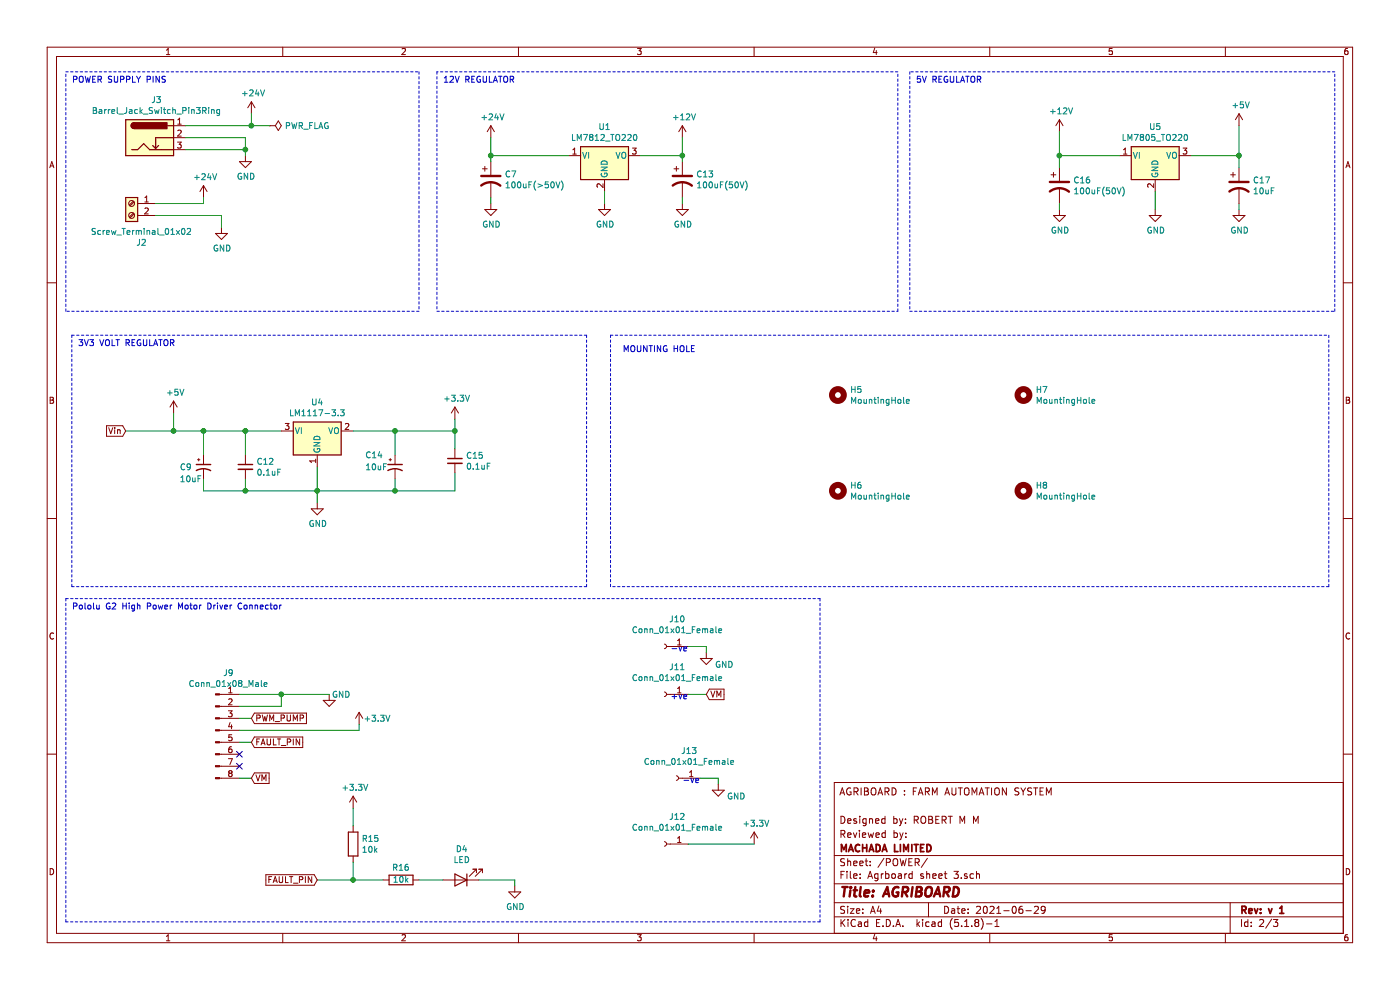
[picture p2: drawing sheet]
EESchema Schematic File Version 4
EELAYER 30 0
EELAYER END
$Descr A4 11693 8268
encoding utf-8
Sheet 2 3
Title "AGRIBOARD  "
Date "2021-06-29"
Rev "v 1"
Comp "MACHADA LIMITED"
Comment1 "Reviewed by:"
Comment2 "Designed by: ROBERT M M"
Comment3 ""
Comment4 "AGRIBOARD : FARM AUTOMATION SYSTEM"
$EndDescr
$Comp
L Regulator_Linear:LM1117-3.3 U?
U 1 1
P 2650 3600
AR Path="/60E186D6" Ref="U?"  Part="1" 
AR Path="/60E453CD/60E186D6" Ref="U4"  Part="1" 
F 0 "U4" H 2650 3842 50  0000 C CNN
F 1 "LM1117-3.3" H 2650 3751 50  0000 C CNN
F 2 "Package_TO_SOT_SMD:SOT-223-3_TabPin2" H 2650 3600 50  0001 C CNN
F 3 "http://www.ti.com/lit/ds/symlink/lm1117.pdf" H 2650 3600 50  0001 C CNN
	1    2650 3600
	1    0    0    -1  
$EndComp
$Comp
L power:GND #PWR?
U 1 1
P 2650 4200
AR Path="/60E186DC" Ref="#PWR?"  Part="1" 
AR Path="/60E453CD/60E186DC" Ref="#PWR021"  Part="1" 
F 0 "#PWR021" H 2650 3950 50  0001 C CNN
F 1 "GND" H 2655 4027 50  0000 C CNN
F 2 "" H 2650 4200 50  0001 C CNN
F 3 "" H 2650 4200 50  0001 C CNN
	1    2650 4200
	1    0    0    -1  
$EndComp
Wire Wire Line
	2350 3600 2050 3600
Wire Wire Line
	3800 3600 3800 3500
$Comp
L power:+3.3V #PWR?
U 1 1
P 3800 3500
AR Path="/60E186E4" Ref="#PWR?"  Part="1" 
AR Path="/60E453CD/60E186E4" Ref="#PWR022"  Part="1" 
F 0 "#PWR022" H 3800 3350 50  0001 C CNN
F 1 "+3.3V" H 3815 3673 50  0000 C CNN
F 2 "" H 3800 3500 50  0001 C CNN
F 3 "" H 3800 3500 50  0001 C CNN
	1    3800 3500
	1    0    0    -1  
$EndComp
Text GLabel 1050 3600 0    50   Input ~ 0
Vin
Text Notes 650  2900 0    50   ~ 0
3V3 VOLT REGULATOR
$Comp
L Device:CP1_Small C?
U 1 1
P 1700 3900
AR Path="/60E186EC" Ref="C?"  Part="1" 
AR Path="/60E453CD/60E186EC" Ref="C9"  Part="1" 
F 0 "C9" H 1500 3900 50  0000 L CNN
F 1 "10uF" H 1500 3800 50  0000 L CNN
F 2 "Capacitor_Tantalum_SMD:CP_EIA-1608-08_AVX-J_Pad1.25x1.05mm_HandSolder" H 1700 3900 50  0001 C CNN
F 3 "~" H 1700 3900 50  0001 C CNN
	1    1700 3900
	1    0    0    -1  
$EndComp
$Comp
L Device:CP1_Small C?
U 1 1
P 3300 3900
AR Path="/60E186F2" Ref="C?"  Part="1" 
AR Path="/60E453CD/60E186F2" Ref="C14"  Part="1" 
F 0 "C14" H 3050 4000 50  0000 L CNN
F 1 "10uF" H 3050 3900 50  0000 L CNN
F 2 "Capacitor_Tantalum_SMD:CP_EIA-1608-08_AVX-J_Pad1.25x1.05mm_HandSolder" H 3300 3900 50  0001 C CNN
F 3 "~" H 3300 3900 50  0001 C CNN
	1    3300 3900
	1    0    0    -1  
$EndComp
Wire Wire Line
	1700 3800 1700 3600
Connection ~ 1700 3600
Wire Wire Line
	1700 4000 1700 4100
Wire Wire Line
	2950 3600 3300 3600
Wire Wire Line
	3300 3600 3300 3800
Wire Wire Line
	3300 4000 3300 4100
Wire Wire Line
	1700 4100 2050 4100
Wire Wire Line
	2650 3900 2650 4100
Connection ~ 2650 4100
Wire Wire Line
	2650 4100 3300 4100
Wire Wire Line
	2650 4200 2650 4100
$Comp
L Device:C_Small C?
U 1 1
P 3800 3850
AR Path="/60E18703" Ref="C?"  Part="1" 
AR Path="/60E453CD/60E18703" Ref="C15"  Part="1" 
F 0 "C15" H 3892 3896 50  0000 L CNN
F 1 "0.1uF" H 3892 3805 50  0000 L CNN
F 2 "Capacitor_SMD:C_0402_1005Metric" H 3800 3850 50  0001 C CNN
F 3 "~" H 3800 3850 50  0001 C CNN
	1    3800 3850
	1    0    0    -1  
$EndComp
$Comp
L Device:C_Small C?
U 1 1
P 2050 3900
AR Path="/60E18709" Ref="C?"  Part="1" 
AR Path="/60E453CD/60E18709" Ref="C12"  Part="1" 
F 0 "C12" H 2142 3946 50  0000 L CNN
F 1 "0.1uF" H 2142 3855 50  0000 L CNN
F 2 "Capacitor_SMD:C_0402_1005Metric" H 2050 3900 50  0001 C CNN
F 3 "~" H 2050 3900 50  0001 C CNN
	1    2050 3900
	1    0    0    -1  
$EndComp
Wire Wire Line
	2050 3800 2050 3600
Connection ~ 2050 3600
Wire Wire Line
	2050 3600 1700 3600
Wire Wire Line
	2050 4000 2050 4100
Connection ~ 2050 4100
Wire Wire Line
	2050 4100 2650 4100
Wire Wire Line
	3800 3950 3800 4100
Wire Wire Line
	3800 4100 3300 4100
Connection ~ 3300 4100
Wire Wire Line
	3800 3750 3800 3600
Wire Wire Line
	3800 3600 3300 3600
Connection ~ 3300 3600
Connection ~ 3800 3600
$Comp
L power:+5V #PWR?
U 1 1
P 1450 3450
AR Path="/60E1871C" Ref="#PWR?"  Part="1" 
AR Path="/60E453CD/60E1871C" Ref="#PWR017"  Part="1" 
F 0 "#PWR017" H 1450 3300 50  0001 C CNN
F 1 "+5V" H 1465 3623 50  0000 C CNN
F 2 "" H 1450 3450 50  0001 C CNN
F 3 "" H 1450 3450 50  0001 C CNN
	1    1450 3450
	1    0    0    -1  
$EndComp
Wire Wire Line
	1450 3450 1450 3600
Connection ~ 1450 3600
Wire Wire Line
	1450 3600 1700 3600
Wire Notes Line
	600  2800 4900 2800
Wire Wire Line
	1050 3600 1450 3600
$Comp
L Connector:Barrel_Jack_Switch_Pin3Ring J3
U 1 1
P 1250 1150
F 0 "J3" H 1307 1467 50  0000 C CNN
F 1 "Barrel_Jack_Switch_Pin3Ring" H 1307 1376 50  0000 C CNN
F 2 "Connector_BarrelJack:BarrelJack_Horizontal" H 1300 1110 50  0001 C CNN
F 3 "~" H 1300 1110 50  0001 C CNN
	1    1250 1150
	1    0    0    -1  
$EndComp
$Comp
L Connector:Screw_Terminal_01x02 J2
U 1 1
P 1100 1700
F 0 "J2" H 1018 1375 50  0000 C CNN
F 1 "Screw_Terminal_01x02" H 1018 1466 50  0000 C CNN
F 2 "TerminalBlock_RND:TerminalBlock_RND_205-00012_1x02_P5.00mm_Horizontal" H 1100 1700 50  0001 C CNN
F 3 "~" H 1100 1700 50  0001 C CNN
	1    1100 1700
	-1   0    0    -1  
$EndComp
$Comp
L power:+24V #PWR05
U 1 1
P 1700 1650
F 0 "#PWR05" H 1700 1500 50  0001 C CNN
F 1 "+24V" H 1715 1823 50  0000 C CNN
F 2 "" H 1700 1650 50  0001 C CNN
F 3 "" H 1700 1650 50  0001 C CNN
	1    1700 1650
	1    0    0    -1  
$EndComp
Wire Wire Line
	1550 1050 2100 1050
Wire Wire Line
	2100 1050 2100 950 
$Comp
L power:+24V #PWR09
U 1 1
P 2100 950
F 0 "#PWR09" H 2100 800 50  0001 C CNN
F 1 "+24V" H 2115 1123 50  0000 C CNN
F 2 "" H 2100 950 50  0001 C CNN
F 3 "" H 2100 950 50  0001 C CNN
	1    2100 950 
	1    0    0    -1  
$EndComp
Wire Wire Line
	1300 1700 1700 1700
Wire Wire Line
	1700 1700 1700 1650
Wire Wire Line
	1300 1800 1850 1800
Wire Wire Line
	1850 1800 1850 1900
$Comp
L power:GND #PWR06
U 1 1
P 1850 1900
F 0 "#PWR06" H 1850 1650 50  0001 C CNN
F 1 "GND" H 1855 1727 50  0000 C CNN
F 2 "" H 1850 1900 50  0001 C CNN
F 3 "" H 1850 1900 50  0001 C CNN
	1    1850 1900
	1    0    0    -1  
$EndComp
$Comp
L power:GND #PWR07
U 1 1
P 2050 1300
F 0 "#PWR07" H 2050 1050 50  0001 C CNN
F 1 "GND" H 2055 1127 50  0000 C CNN
F 2 "" H 2050 1300 50  0001 C CNN
F 3 "" H 2050 1300 50  0001 C CNN
	1    2050 1300
	1    0    0    -1  
$EndComp
Wire Wire Line
	1550 1150 2050 1150
Wire Wire Line
	2050 1150 2050 1250
Wire Wire Line
	1550 1250 2050 1250
Connection ~ 2050 1250
Wire Wire Line
	2050 1250 2050 1300
$Comp
L Regulator_Linear:LM7812_TO220 U1
U 1 1
P 5050 1300
F 0 "U1" H 5050 1542 50  0000 C CNN
F 1 "LM7812_TO220" H 5050 1451 50  0000 C CNN
F 2 "Package_TO_SOT_THT:TO-220-3_Vertical" H 5050 1525 50  0001 C CIN
F 3 "https://www.onsemi.cn/PowerSolutions/document/MC7800-D.PDF" H 5050 1250 50  0001 C CNN
	1    5050 1300
	1    0    0    -1  
$EndComp
$Comp
L Device:CP1 C7
U 1 1
P 4100 1500
F 0 "C7" H 4215 1546 50  0000 L CNN
F 1 "100uF(>50V)" H 4215 1455 50  0000 L CNN
F 2 "Capacitor_THT:CP_Radial_D5.0mm_P2.50mm" H 4100 1500 50  0001 C CNN
F 3 "~" H 4100 1500 50  0001 C CNN
	1    4100 1500
	1    0    0    -1  
$EndComp
$Comp
L Device:CP1 C13
U 1 1
P 5700 1500
F 0 "C13" H 5815 1546 50  0000 L CNN
F 1 "100uF(50V)" H 5815 1455 50  0000 L CNN
F 2 "Capacitor_THT:CP_Radial_D5.0mm_P2.50mm" H 5700 1500 50  0001 C CNN
F 3 "~" H 5700 1500 50  0001 C CNN
	1    5700 1500
	1    0    0    -1  
$EndComp
Wire Wire Line
	4100 1350 4100 1300
Wire Wire Line
	4100 1300 4750 1300
Wire Wire Line
	5350 1300 5700 1300
Wire Wire Line
	5700 1300 5700 1350
$Comp
L power:+24V #PWR015
U 1 1
P 4100 1150
F 0 "#PWR015" H 4100 1000 50  0001 C CNN
F 1 "+24V" H 4115 1323 50  0000 C CNN
F 2 "" H 4100 1150 50  0001 C CNN
F 3 "" H 4100 1150 50  0001 C CNN
	1    4100 1150
	1    0    0    -1  
$EndComp
Wire Wire Line
	4100 1150 4100 1300
Connection ~ 4100 1300
$Comp
L power:+12V #PWR019
U 1 1
P 5700 1150
F 0 "#PWR019" H 5700 1000 50  0001 C CNN
F 1 "+12V" H 5715 1323 50  0000 C CNN
F 2 "" H 5700 1150 50  0001 C CNN
F 3 "" H 5700 1150 50  0001 C CNN
	1    5700 1150
	1    0    0    -1  
$EndComp
Wire Wire Line
	5700 1150 5700 1300
Connection ~ 5700 1300
$Comp
L power:GND #PWR016
U 1 1
P 4100 1700
F 0 "#PWR016" H 4100 1450 50  0001 C CNN
F 1 "GND" H 4105 1527 50  0000 C CNN
F 2 "" H 4100 1700 50  0001 C CNN
F 3 "" H 4100 1700 50  0001 C CNN
	1    4100 1700
	1    0    0    -1  
$EndComp
$Comp
L power:GND #PWR018
U 1 1
P 5050 1700
F 0 "#PWR018" H 5050 1450 50  0001 C CNN
F 1 "GND" H 5055 1527 50  0000 C CNN
F 2 "" H 5050 1700 50  0001 C CNN
F 3 "" H 5050 1700 50  0001 C CNN
	1    5050 1700
	1    0    0    -1  
$EndComp
$Comp
L power:GND #PWR020
U 1 1
P 5700 1700
F 0 "#PWR020" H 5700 1450 50  0001 C CNN
F 1 "GND" H 5705 1527 50  0000 C CNN
F 2 "" H 5700 1700 50  0001 C CNN
F 3 "" H 5700 1700 50  0001 C CNN
	1    5700 1700
	1    0    0    -1  
$EndComp
Wire Wire Line
	5700 1700 5700 1650
Wire Wire Line
	5050 1700 5050 1600
Wire Wire Line
	4100 1700 4100 1650
$Comp
L power:+5V #PWR026
U 1 1
P 10350 1050
F 0 "#PWR026" H 10350 900 50  0001 C CNN
F 1 "+5V" H 10365 1223 50  0000 C CNN
F 2 "" H 10350 1050 50  0001 C CNN
F 3 "" H 10350 1050 50  0001 C CNN
	1    10350 1050
	1    0    0    -1  
$EndComp
$Comp
L Regulator_Linear:LM7805_TO220 U5
U 1 1
P 9650 1300
F 0 "U5" H 9650 1542 50  0000 C CNN
F 1 "LM7805_TO220" H 9650 1451 50  0000 C CNN
F 2 "Package_TO_SOT_THT:TO-220-3_Vertical" H 9650 1525 50  0001 C CIN
F 3 "https://www.onsemi.cn/PowerSolutions/document/MC7800-D.PDF" H 9650 1250 50  0001 C CNN
	1    9650 1300
	1    0    0    -1  
$EndComp
Wire Wire Line
	9950 1300 10350 1300
Wire Wire Line
	10350 1300 10350 1050
$Comp
L power:+12V #PWR023
U 1 1
P 8850 1100
F 0 "#PWR023" H 8850 950 50  0001 C CNN
F 1 "+12V" H 8865 1273 50  0000 C CNN
F 2 "" H 8850 1100 50  0001 C CNN
F 3 "" H 8850 1100 50  0001 C CNN
	1    8850 1100
	1    0    0    -1  
$EndComp
Wire Wire Line
	8850 1100 8850 1300
Wire Wire Line
	8850 1300 9350 1300
$Comp
L Device:CP1 C16
U 1 1
P 8850 1550
F 0 "C16" H 8965 1596 50  0000 L CNN
F 1 "100uF(50V)" H 8965 1505 50  0000 L CNN
F 2 "Capacitor_THT:CP_Radial_D5.0mm_P2.50mm" H 8850 1550 50  0001 C CNN
F 3 "~" H 8850 1550 50  0001 C CNN
	1    8850 1550
	1    0    0    -1  
$EndComp
$Comp
L power:GND #PWR024
U 1 1
P 8850 1750
F 0 "#PWR024" H 8850 1500 50  0001 C CNN
F 1 "GND" H 8855 1577 50  0000 C CNN
F 2 "" H 8850 1750 50  0001 C CNN
F 3 "" H 8850 1750 50  0001 C CNN
	1    8850 1750
	1    0    0    -1  
$EndComp
Wire Wire Line
	8850 1750 8850 1700
$Comp
L Device:CP1 C17
U 1 1
P 10350 1550
F 0 "C17" H 10465 1596 50  0000 L CNN
F 1 "10uF" H 10465 1505 50  0000 L CNN
F 2 "Capacitor_THT:CP_Radial_D5.0mm_P2.50mm" H 10350 1550 50  0001 C CNN
F 3 "~" H 10350 1550 50  0001 C CNN
	1    10350 1550
	1    0    0    -1  
$EndComp
Wire Wire Line
	8850 1400 8850 1300
Connection ~ 8850 1300
Wire Wire Line
	10350 1400 10350 1300
Connection ~ 10350 1300
$Comp
L power:GND #PWR025
U 1 1
P 9650 1750
F 0 "#PWR025" H 9650 1500 50  0001 C CNN
F 1 "GND" H 9655 1577 50  0000 C CNN
F 2 "" H 9650 1750 50  0001 C CNN
F 3 "" H 9650 1750 50  0001 C CNN
	1    9650 1750
	1    0    0    -1  
$EndComp
$Comp
L power:GND #PWR027
U 1 1
P 10350 1750
F 0 "#PWR027" H 10350 1500 50  0001 C CNN
F 1 "GND" H 10355 1577 50  0000 C CNN
F 2 "" H 10350 1750 50  0001 C CNN
F 3 "" H 10350 1750 50  0001 C CNN
	1    10350 1750
	1    0    0    -1  
$EndComp
Wire Wire Line
	9650 1750 9650 1600
Wire Wire Line
	10350 1750 10350 1700
Wire Notes Line
	3500 600  3500 2600
Wire Notes Line
	3500 2600 550  2600
Wire Notes Line
	550  2600 550  600 
Wire Notes Line
	550  600  3500 600 
Wire Notes Line
	3650 600  3650 2600
Wire Notes Line
	3650 2600 7500 2600
Wire Notes Line
	7500 2600 7500 600 
Wire Notes Line
	7500 600  3650 600 
Wire Notes Line
	11150 2600 11150 600 
Wire Notes Line
	11150 600  7600 600 
Wire Notes Line
	7600 600  7600 2600
Wire Notes Line
	7600 2600 11150 2600
Text Notes 600  700  0    50   ~ 0
POWER SUPPLY PINS
Text Notes 3700 700  0    50   ~ 0
12V REGULATOR
Text Notes 7650 700  0    50   ~ 0
5V REGULATOR
$Comp
L power:PWR_FLAG #FLG0101
U 1 1
P 2250 1050
F 0 "#FLG0101" H 2250 1125 50  0001 C CNN
F 1 "PWR_FLAG" V 2250 1178 50  0000 L CNN
F 2 "" H 2250 1050 50  0001 C CNN
F 3 "~" H 2250 1050 50  0001 C CNN
	1    2250 1050
	0    1    1    0   
$EndComp
Wire Wire Line
	2250 1050 2100 1050
Connection ~ 2100 1050
Wire Wire Line
	5750 7050 6300 7050
$Comp
L power:+3.3V #PWR049
U 1 1
P 6300 7050
F 0 "#PWR049" H 6300 6900 50  0001 C CNN
F 1 "+3.3V" H 6315 7223 50  0000 C CNN
F 2 "" H 6300 7050 50  0001 C CNN
F 3 "" H 6300 7050 50  0001 C CNN
	1    6300 7050
	1    0    0    -1  
$EndComp
Wire Wire Line
	6000 6550 6000 6500
$Comp
L power:GND #PWR048
U 1 1
P 6000 6550
F 0 "#PWR048" H 6000 6300 50  0001 C CNN
F 1 "GND" H 6150 6450 50  0000 C CNN
F 2 "" H 6000 6550 50  0001 C CNN
F 3 "" H 6000 6550 50  0001 C CNN
	1    6000 6550
	1    0    0    -1  
$EndComp
Wire Wire Line
	6000 6500 5850 6500
Text Notes 5700 6550 0    50   ~ 0
-ve
$Comp
L Connector:Conn_01x01_Female J12
U 1 1
P 5550 7050
F 0 "J12" H 5442 6825 50  0000 C CNN
F 1 "Conn_01x01_Female" H 5442 6916 50  0000 C CNN
F 2 "Connector_PinHeader_2.54mm:PinHeader_1x01_P2.54mm_Vertical" H 5550 7050 50  0001 C CNN
F 3 "~" H 5550 7050 50  0001 C CNN
	1    5550 7050
	-1   0    0    1   
$EndComp
$Comp
L Connector:Conn_01x01_Female J13
U 1 1
P 5650 6500
F 0 "J13" H 5542 6275 50  0000 C CNN
F 1 "Conn_01x01_Female" H 5542 6366 50  0000 C CNN
F 2 "Connector_PinHeader_2.54mm:PinHeader_1x01_P2.54mm_Vertical" H 5650 6500 50  0001 C CNN
F 3 "~" H 5650 6500 50  0001 C CNN
	1    5650 6500
	-1   0    0    1   
$EndComp
Wire Wire Line
	2100 6500 2000 6500
Text GLabel 2100 6500 2    50   Input ~ 0
VM
NoConn ~ 2000 6400
Wire Wire Line
	5900 5450 5900 5400
$Comp
L power:GND #PWR047
U 1 1
P 5900 5450
F 0 "#PWR047" H 5900 5200 50  0001 C CNN
F 1 "GND" H 6050 5350 50  0000 C CNN
F 2 "" H 5900 5450 50  0001 C CNN
F 3 "" H 5900 5450 50  0001 C CNN
	1    5900 5450
	1    0    0    -1  
$EndComp
Wire Wire Line
	5900 5800 5750 5800
Text GLabel 5900 5800 2    50   Input ~ 0
VM
Wire Wire Line
	5900 5400 5750 5400
Text Notes 5600 5850 0    50   ~ 0
+ve
Text Notes 5600 5450 0    50   ~ 0
-ve
NoConn ~ 2000 6300
Wire Wire Line
	2950 7350 3200 7350
Connection ~ 2950 7350
Wire Wire Line
	4000 7350 4300 7350
Wire Wire Line
	3500 7350 3700 7350
Wire Wire Line
	2650 7350 2950 7350
Wire Wire Line
	4300 7400 4300 7350
$Comp
L power:GND #PWR046
U 1 1
P 4300 7400
F 0 "#PWR046" H 4300 7150 50  0001 C CNN
F 1 "GND" H 4305 7227 50  0000 C CNN
F 2 "" H 4300 7400 50  0001 C CNN
F 3 "" H 4300 7400 50  0001 C CNN
	1    4300 7400
	1    0    0    -1  
$EndComp
$Comp
L Device:LED D4
U 1 1
P 3850 7350
F 0 "D4" H 3843 7095 50  0000 C CNN
F 1 "LED" H 3843 7186 50  0000 C CNN
F 2 "LED_SMD:LED_0805_2012Metric_Pad1.15x1.40mm_HandSolder" H 3850 7350 50  0001 C CNN
F 3 "~" H 3850 7350 50  0001 C CNN
	1    3850 7350
	-1   0    0    1   
$EndComp
$Comp
L Device:R R16
U 1 1
P 3350 7350
F 0 "R16" V 3450 7350 50  0000 C CNN
F 1 "10k" V 3350 7350 50  0000 C CNN
F 2 "Resistor_SMD:R_0805_2012Metric_Pad1.20x1.40mm_HandSolder" V 3280 7350 50  0001 C CNN
F 3 "~" H 3350 7350 50  0001 C CNN
	1    3350 7350
	0    -1   -1   0   
$EndComp
Wire Wire Line
	2100 6200 2000 6200
Text GLabel 2100 6200 2    50   Input ~ 0
FAULT_PIN
Text GLabel 2650 7350 0    50   Input ~ 0
FAULT_PIN
Wire Wire Line
	2950 7200 2950 7350
Wire Wire Line
	2950 6750 2950 6900
$Comp
L Device:R R15
U 1 1
P 2950 7050
F 0 "R15" H 3020 7096 50  0000 L CNN
F 1 "10k" H 3020 7005 50  0000 L CNN
F 2 "Resistor_SMD:R_0805_2012Metric_Pad1.20x1.40mm_HandSolder" V 2880 7050 50  0001 C CNN
F 3 "~" H 2950 7050 50  0001 C CNN
	1    2950 7050
	1    0    0    -1  
$EndComp
$Comp
L power:+3.3V #PWR011
U 1 1
P 2950 6750
F 0 "#PWR011" H 2950 6600 50  0001 C CNN
F 1 "+3.3V" H 2965 6923 50  0000 C CNN
F 2 "" H 2950 6750 50  0001 C CNN
F 3 "" H 2950 6750 50  0001 C CNN
	1    2950 6750
	1    0    0    -1  
$EndComp
Wire Wire Line
	3000 6100 3000 6050
Wire Wire Line
	2000 6100 3000 6100
$Comp
L power:+3.3V #PWR045
U 1 1
P 3000 6050
F 0 "#PWR045" H 3000 5900 50  0001 C CNN
F 1 "+3.3V" H 3150 6100 50  0000 C CNN
F 2 "" H 3000 6050 50  0001 C CNN
F 3 "" H 3000 6050 50  0001 C CNN
	1    3000 6050
	1    0    0    -1  
$EndComp
Wire Wire Line
	2100 6000 2000 6000
Text GLabel 2100 6000 2    50   Input ~ 0
PWM_PUMP
Wire Wire Line
	2350 5800 2000 5800
Connection ~ 2350 5800
Wire Wire Line
	2350 5900 2350 5800
Wire Wire Line
	2000 5900 2350 5900
$Comp
L Connector:Conn_01x01_Female J11
U 1 1
P 5550 5800
F 0 "J11" H 5442 5575 50  0000 C CNN
F 1 "Conn_01x01_Female" H 5442 5666 50  0000 C CNN
F 2 "Connector_PinHeader_2.54mm:PinHeader_1x01_P2.54mm_Vertical" H 5550 5800 50  0001 C CNN
F 3 "~" H 5550 5800 50  0001 C CNN
	1    5550 5800
	-1   0    0    1   
$EndComp
$Comp
L Connector:Conn_01x01_Female J10
U 1 1
P 5550 5400
F 0 "J10" H 5442 5175 50  0000 C CNN
F 1 "Conn_01x01_Female" H 5442 5266 50  0000 C CNN
F 2 "Connector_PinHeader_2.54mm:PinHeader_1x01_P2.54mm_Vertical" H 5550 5400 50  0001 C CNN
F 3 "~" H 5550 5400 50  0001 C CNN
	1    5550 5400
	-1   0    0    1   
$EndComp
Wire Wire Line
	2750 5800 2350 5800
$Comp
L power:GND #PWR010
U 1 1
P 2750 5800
F 0 "#PWR010" H 2750 5550 50  0001 C CNN
F 1 "GND" H 2850 5800 50  0000 C CNN
F 2 "" H 2750 5800 50  0001 C CNN
F 3 "" H 2750 5800 50  0001 C CNN
	1    2750 5800
	1    0    0    -1  
$EndComp
Text Notes 600  5100 0    50   ~ 0
Pololu G2 High Power Motor Driver Connector\n
$Comp
L Connector:Conn_01x08_Male J9
U 1 1
P 1800 6100
F 0 "J9" H 1908 6581 50  0000 C CNN
F 1 "Conn_01x08_Male" H 1908 6490 50  0000 C CNN
F 2 "Connector_PinHeader_2.54mm:PinHeader_1x08_P2.54mm_Vertical" H 1800 6100 50  0001 C CNN
F 3 "~" H 1800 6100 50  0001 C CNN
	1    1800 6100
	1    0    0    -1  
$EndComp
Wire Notes Line
	550  5000 6850 5000
Wire Notes Line
	550  7700 550  5000
Wire Notes Line
	6850 7700 550  7700
Wire Notes Line
	6850 5000 6850 7700
Wire Notes Line
	600  4900 600  2800
Wire Notes Line
	4900 4900 600  4900
Wire Notes Line
	4900 2800 4900 4900
$Comp
L Mechanical:MountingHole H5
U 1 1
P 7000 3300
F 0 "H5" H 7100 3346 50  0000 L CNN
F 1 "MountingHole" H 7100 3255 50  0000 L CNN
F 2 "MountingHole:MountingHole_2.5mm" H 7000 3300 50  0001 C CNN
F 3 "~" H 7000 3300 50  0001 C CNN
	1    7000 3300
	1    0    0    -1  
$EndComp
$Comp
L Mechanical:MountingHole H7
U 1 1
P 8550 3300
F 0 "H7" H 8650 3346 50  0000 L CNN
F 1 "MountingHole" H 8650 3255 50  0000 L CNN
F 2 "MountingHole:MountingHole_2.5mm" H 8550 3300 50  0001 C CNN
F 3 "~" H 8550 3300 50  0001 C CNN
	1    8550 3300
	1    0    0    -1  
$EndComp
$Comp
L Mechanical:MountingHole H6
U 1 1
P 7000 4100
F 0 "H6" H 7100 4146 50  0000 L CNN
F 1 "MountingHole" H 7100 4055 50  0000 L CNN
F 2 "MountingHole:MountingHole_2.5mm" H 7000 4100 50  0001 C CNN
F 3 "~" H 7000 4100 50  0001 C CNN
	1    7000 4100
	1    0    0    -1  
$EndComp
$Comp
L Mechanical:MountingHole H8
U 1 1
P 8550 4100
F 0 "H8" H 8650 4146 50  0000 L CNN
F 1 "MountingHole" H 8650 4055 50  0000 L CNN
F 2 "MountingHole:MountingHole_2.5mm" H 8550 4100 50  0001 C CNN
F 3 "~" H 8550 4100 50  0001 C CNN
	1    8550 4100
	1    0    0    -1  
$EndComp
Wire Notes Line
	11100 2800 11100 4900
Wire Notes Line
	11100 4900 5100 4900
Wire Notes Line
	5100 4900 5100 2800
Wire Notes Line
	5100 2800 11100 2800
Text Notes 5200 2950 0    50   ~ 0
MOUNTING HOLE
$EndSCHEMATC
